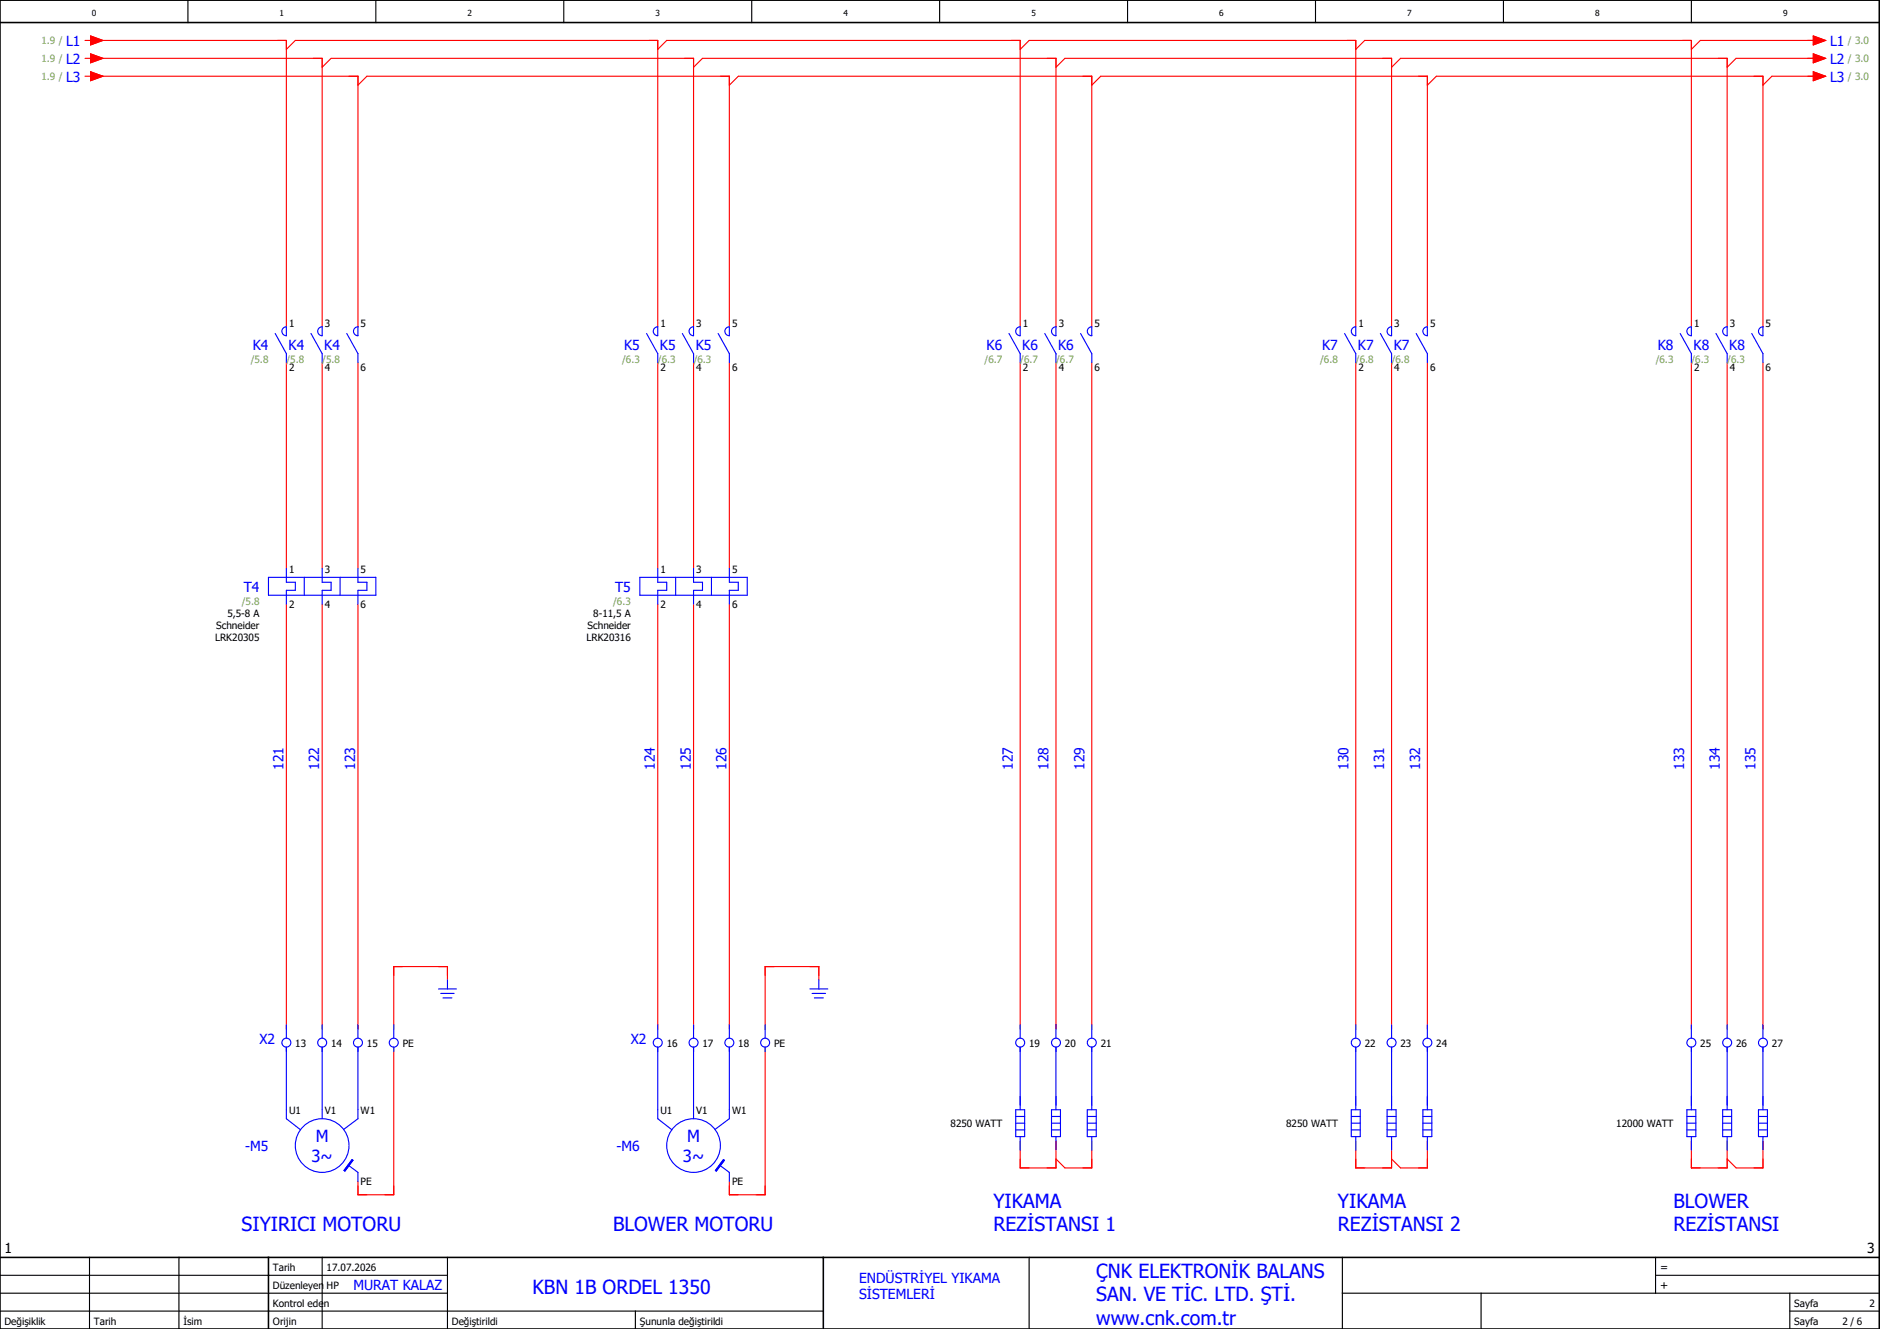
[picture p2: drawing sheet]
<svg xmlns="http://www.w3.org/2000/svg" width="420mm" height="297mm" viewBox="0 0 420 297" stroke-linecap="round" stroke-linejoin="round" font-family="sans-serif">
<g fill="none" stroke="#000" stroke-width=".25">
<path d="M42 0v5M84 0v5M126 0v5M168 0v5M210 0v5M252 0v5M294 0v5M336 0v5M378 0v5M0 293h184M0 289h100M0 285h100"/>
<path d="M20 281v16M40 281v16M72 281v16M100 281v16M142 293v4M230 281v16M300 289h120M300 281v16M331 289v8M370 285h50M370 281v8M400 293h20"/>
<path d="M400 289v8"/>
</g>
<path d="M0 5h420M0 0h420v297h-420zM0 281h420M60 281v16M184 281v16" fill="none" stroke="#000" stroke-width=".35"/>
<g fill="none" stroke="#f00" stroke-width=".25">
<path d="M19 9h1.3M19 13h1.3M19 17h1.3M20.3 8l2.7 1-2.7 1zM20.3 12l2.7 1-2.7 1zM20.3 16l2.7 1-2.7 1zM21 9h43v64M21 13h51v60M21 17h59v56M64 11l2-2h81v64M72 15l2-2h81v60M80 19l2-2h81v56"/>
<path d="M147 11l2-2h79v64M155 15l2-2h79v60M163 19l2-2h79v56M228 11l2-2h73v64M236 15l2-2h73v60M244 19l2-2h73v56M303 11l2-2h73v64M311 15l2-2h73v60M319 19l2-2h73v56M405.2 8l2.8 1-2.8 1zM405.2 12l2.8 1-2.8 1zM405.2 16l2.8 1-2.8 1z"/>
<path d="M406 9h-26l-2 2M406 13h-18l-2 2M406 17h-10l-2 2M64 81v46M72 81v46M80 81v46M147 81v46M155 81v46M163 81v46M228 81v149M236 81v149M244 81v149"/>
<path d="M303 81v149M311 81v149M319 81v149M378 81v149M386 81v149M394 81v149M64 135v95M72 135v95M80 135v95M147 135v95M155 135v95M163 135v95"/>
<path d="M100 219v-3h-12v14M183 219v-3h-12v14M88 234v33h-8v-3M171 234v33h-8v-3M228 255v6h8v-6M244 255v6h-6l-2-2M303 255v6h8v-6M319 255v6h-6l-2-2M378 255v6h8v-6M394 255v6h-6l-2-2"/>
</g>
<g fill="none" stroke="#00f" stroke-width=".25">
<path d="M61.5 74.5l2.5 4.5M63.3 73.3l.7-.3v2a1 1 0 0 1-.9-.6 1 1 0 0 1 .2-1.1zM64 79v2M69.5 74.5l2.5 4.5v2M71.3 73.3l.7-.3v2a1 1 0 0 1-.9-.6 1 1 0 0 1 .2-1.1zM77.5 74.5l2.5 4.5v2M79.3 73.3l.7-.3v2a1 1 0 0 1-.9-.6 1 1 0 0 1 .2-1.1zM144.5 74.5l2.5 4.5v2M146.3 73.3l.7-.3v2a1 1 0 0 1-.9-.6 1 1 0 0 1 .2-1.1zM152.5 74.5l2.5 4.5v2M154.3 73.3l.7-.3v2a1 1 0 0 1-.9-.6 1 1 0 0 1 .2-1.1zM160.5 74.5l2.5 4.5v2"/>
<path d="M162.3 73.3l.7-.3v2a1 1 0 0 1-.9-.6 1 1 0 0 1 .2-1.1zM225.5 74.5l2.5 4.5v2M227.3 73.3l.7-.3v2a1 1 0 0 1-.9-.6 1 1 0 0 1 .2-1.1zM233.5 74.5l2.5 4.5v2M235.3 73.3l.7-.3v2a1 1 0 0 1-.9-.6 1 1 0 0 1 .2-1.1zM241.5 74.5l2.5 4.5v2M243.3 73.3l.7-.3v2a1 1 0 0 1-.9-.6 1 1 0 0 1 .2-1.1zM300.5 74.5l2.5 4.5v2M302.3 73.3l.7-.3v2a1 1 0 0 1-.9-.6 1 1 0 0 1 .2-1.1zM308.5 74.5l2.5 4.5v2M310.3 73.3l.7-.3v2a1 1 0 0 1-.9-.6 1 1 0 0 1 .2-1.1zM316.5 74.5l2.5 4.5"/>
<path d="M318.3 73.3l.7-.3v2a1 1 0 0 1-.9-.6 1 1 0 0 1 .2-1.1zM319 79v2M375.5 74.5l2.5 4.5M377.3 73.3l.7-.3v2a1 1 0 0 1-.9-.6 1 1 0 0 1 .2-1.1zM378 79v2M383.5 74.5l2.5 4.5v2M385.3 73.3l.7-.3v2a1 1 0 0 1-.9-.6 1 1 0 0 1 .2-1.1zM391.5 74.5l2.5 4.5v2M393.3 73.3l.7-.3v2a1 1 0 0 1-.9-.6 1 1 0 0 1 .2-1.1zM60 129h24v4h-24zM64 127v3.1h2v1.8h-2v3.1M68 129v4"/>
<path d="M72 127v3.1h2v1.8h-2v3.1M76 129v4M80 127v3.1h2v1.8h-2v3.1M143 129h24v4h-24zM147 127v3.1h2v1.8h-2v3.1M151 129v4M155 127v3.1h2v1.8h-2v3.1M159 129v4M163 127v3.1h2v1.8h-2v3.1M100 219v2M183 219v2M64 229v3"/>
<path d="M64 234v16l3.2 2.5M72 229v3M72 234v16M80 229v3M80 234v16l-3.2 2.4M88 229v3M88 234v1M98 221h4M98.5 222h3M99 223h2M147 229v3M147 234v16l3.2 2.5"/>
<path d="M155 229v3M155 234v16M163 229v3M163 234v16l-3.2 2.4M171 229v3M171 234v1M181 221h4M181.5 222h3M182 223h2M228 229v3M228 234v14M236 229v3"/>
<path d="M236 234v14M244 229v3M244 234v14M303 229v3M303 234v14M311 229v3M311 234v14M319 229v3M319 234v14M378 229v3M378 234v14M386 229v3"/>
<path d="M386 234v14M394 229v3M394 234v14M78.7 259.2l.2 .1-1.8 2.4-.2-.1zM161.7 259.2l.2 .1-1.8 2.4-.2-.1zM227 251h2M227 248h2v6h-2zM227 249.5h2M227 252.5h2M228 254v3M235 251h2M235 248h2v6h-2z"/>
<path d="M235 249.5h2M235 252.5h2M236 254v3M243 251h2M243 248h2v6h-2zM243 249.5h2M243 252.5h2M244 254v3M302 251h2M302 248h2v6h-2zM302 249.5h2M302 252.5h2"/>
<path d="M303 254v3M310 251h2M310 248h2v6h-2zM310 249.5h2M310 252.5h2M311 254v3M318 251h2M318 248h2v6h-2zM318 249.5h2M318 252.5h2M319 254v3M377 251h2"/>
<path d="M377 248h2v6h-2zM377 249.5h2M377 252.5h2M378 254v3M385 251h2M385 248h2v6h-2zM385 249.5h2M385 252.5h2M386 254v3M393 251h2M393 248h2v6h-2zM393 249.5h2"/>
<path d="M393 252.5h2M394 254v3M77.8 260.4l2.2 1.6v2M160.8 260.4l2.2 1.6v2"/>
<circle cx="64" cy="233" r="1"/>
<circle cx="72" cy="233" r="1"/>
<circle cx="80" cy="233" r="1"/>
<circle cx="88" cy="233" r="1"/>
<circle cx="147" cy="233" r="1"/>
<circle cx="155" cy="233" r="1"/>
<circle cx="163" cy="233" r="1"/>
<circle cx="171" cy="233" r="1"/>
<circle cx="228" cy="233" r="1"/>
<circle cx="236" cy="233" r="1"/>
<circle cx="244" cy="233" r="1"/>
<circle cx="303" cy="233" r="1"/>
<circle cx="311" cy="233" r="1"/>
<circle cx="319" cy="233" r="1"/>
<circle cx="378" cy="233" r="1"/>
<circle cx="386" cy="233" r="1"/>
<circle cx="394" cy="233" r="1"/>
<circle cx="72" cy="256" r="6"/>
<circle cx="155" cy="256" r="6"/>
</g>
<g fill="#00f" stroke="#00f" stroke-width=".22">
<path d="M78.7 259.2l.2 .1-1.8 2.4-.2-.1z"/>
<path d="M161.7 259.2l.2 .1-1.8 2.4-.2-.1z"/>
</g>
<g fill="#f00" stroke="#f00" stroke-width=".22">
<path d="M20.3 8l2.7 1-2.7 1z"/>
<path d="M20.3 16l2.7 1-2.7 1z"/>
<path d="M20.3 12l2.7 1-2.7 1z"/>
<path d="M405.2 8l2.8 1-2.8 1z"/>
<path d="M405.2 16l2.8 1-2.8 1z"/>
<path d="M405.2 12l2.8 1-2.8 1z"/>
</g>
<g font-size="4.3" fill="#00f">
<text x="222" y="269.9">YIKAMA</text>
<text x="299" y="269.9">YIKAMA</text>
<text x="374" y="269.9">BLOWER</text>
<text x="54" y="275.1">SIYIRICI MOTORU</text>
<text x="137" y="275.1">BLOWER MOTORU</text>
<text x="222" y="275.1">REZİSTANSI 1</text>
<text x="299" y="275.1">REZİSTANSI 2</text>
<text x="374" y="275.1">REZİSTANSI</text>
<text x="245" y="285.6">ÇNK ELEKTRONİK BALANS</text>
<text x="119" y="289.1">KBN 1B ORDEL 1350</text>
<text x="245" y="290.9">SAN. VE TİC. LTD. ŞTİ.</text>
<text x="245" y="296.1">www.cnk.com.tr</text>
</g>
<g font-size="3.7" fill="#00f">
<text x="70.6" y="255.3">M</text>
<text x="153.6" y="255.3">M</text>
<text x="69.6" y="259.8">3~</text>
<text x="152.6" y="259.8">3~</text>
</g>
<g font-size="3.1" fill="#00f">
<text x="14.8" y="10.3">L1</text>
<text x="409" y="10.3">L1</text>
<text x="14.8" y="14.3">L2</text>
<text x="409" y="14.3">L2</text>
<text x="14.8" y="18.3">L3</text>
<text x="409" y="18.3">L3</text>
<text x="56.5" y="78.3">K4</text>
<text x="64.5" y="78.3">K4</text>
<text x="72.5" y="78.3">K4</text>
<text x="139.5" y="78.3">K5</text>
<text x="147.5" y="78.3">K5</text>
<text x="155.5" y="78.3">K5</text>
<text x="220.5" y="78.3">K6</text>
<text x="228.5" y="78.3">K6</text>
<text x="236.5" y="78.3">K6</text>
<text x="295.5" y="78.3">K7</text>
<text x="303.5" y="78.3">K7</text>
<text x="311.5" y="78.3">K7</text>
<text x="370.5" y="78.3">K8</text>
<text x="378.5" y="78.3">K8</text>
<text x="386.5" y="78.3">K8</text>
<text x="54.5" y="132.3">T4</text>
<text x="137.5" y="132.3">T5</text>
<text x="63.4" y="172" transform="rotate(-90 63.4 172)">121</text>
<text x="71.4" y="172" transform="rotate(-90 71.4 172)">122</text>
<text x="79.4" y="172" transform="rotate(-90 79.4 172)">123</text>
<text x="146.4" y="172" transform="rotate(-90 146.4 172)">124</text>
<text x="154.4" y="172" transform="rotate(-90 154.4 172)">125</text>
<text x="162.4" y="172" transform="rotate(-90 162.4 172)">126</text>
<text x="226.4" y="172" transform="rotate(-90 226.4 172)">127</text>
<text x="234.4" y="172" transform="rotate(-90 234.4 172)">128</text>
<text x="242.4" y="172" transform="rotate(-90 242.4 172)">129</text>
<text x="301.4" y="172" transform="rotate(-90 301.4 172)">130</text>
<text x="309.4" y="172" transform="rotate(-90 309.4 172)">131</text>
<text x="317.4" y="172" transform="rotate(-90 317.4 172)">132</text>
<text x="376.4" y="172" transform="rotate(-90 376.4 172)">133</text>
<text x="384.4" y="172" transform="rotate(-90 384.4 172)">134</text>
<text x="392.4" y="172" transform="rotate(-90 392.4 172)">135</text>
<text x="58" y="233.4">X2</text>
<text x="141" y="233.4">X2</text>
<text x="54.8" y="257.3">-M5</text>
<text x="137.8" y="257.3">-M6</text>
<text x="192" y="286.6">ENDÜSTRİYEL YIKAMA</text>
<text x="79" y="288.4">MURAT KALAZ</text>
<text x="192" y="290.4">SİSTEMLERİ</text>
</g>
<g font-size="3.1">
<text x="1" y="280">1</text>
<text x="417.3" y="280">3</text>
</g>
<g font-size="2.5">
<text x="371" y="284">=</text>
<text x="371" y="288">+</text>
</g>
<g font-size="2.2" fill="#7ca552">
<text x="9.3" y="9.9">1.9 /</text>
<text x="413" y="9.9">/ 3.0</text>
<text x="9.3" y="17.9">1.9 /</text>
<text x="9.3" y="13.9">1.9 /</text>
<text x="413" y="17.9">/ 3.0</text>
<text x="413" y="13.9">/ 3.0</text>
<text x="56" y="81.2">/5.8</text>
<text x="64" y="81.2">/5.8</text>
<text x="72" y="81.2">/5.8</text>
<text x="139" y="81.2">/6.3</text>
<text x="147" y="81.2">/6.3</text>
<text x="155" y="81.2">/6.3</text>
<text x="220" y="81.2">/6.7</text>
<text x="228" y="81.2">/6.7</text>
<text x="236" y="81.2">/6.7</text>
<text x="295" y="81.2">/6.8</text>
<text x="303" y="81.2">/6.8</text>
<text x="311" y="81.2">/6.8</text>
<text x="370" y="81.2">/6.3</text>
<text x="378" y="81.2">/6.3</text>
<text x="386" y="81.2">/6.3</text>
<text x="54" y="135.2">/5.8</text>
<text x="137" y="135.2">/6.3</text>
</g>
<g font-size="2.2">
<text x="64.6" y="73">1</text>
<text x="72.6" y="73">3</text>
<text x="80.6" y="73">5</text>
<text x="147.6" y="73">1</text>
<text x="155.6" y="73">3</text>
<text x="163.6" y="73">5</text>
<text x="228.6" y="73">1</text>
<text x="236.6" y="73">3</text>
<text x="244.6" y="73">5</text>
<text x="303.6" y="73">1</text>
<text x="311.6" y="73">3</text>
<text x="319.6" y="73">5</text>
<text x="378.6" y="73">1</text>
<text x="386.6" y="73">3</text>
<text x="394.6" y="73">5</text>
<text x="64.6" y="82.9">2</text>
<text x="72.6" y="82.9">4</text>
<text x="80.6" y="82.9">6</text>
<text x="147.6" y="82.9">2</text>
<text x="155.6" y="82.9">4</text>
<text x="163.6" y="82.9">6</text>
<text x="228.6" y="82.9">2</text>
<text x="236.6" y="82.9">4</text>
<text x="244.6" y="82.9">6</text>
<text x="303.6" y="82.9">2</text>
<text x="311.6" y="82.9">4</text>
<text x="319.6" y="82.9">6</text>
<text x="378.6" y="82.9">2</text>
<text x="386.6" y="82.9">4</text>
<text x="394.6" y="82.9">6</text>
<text x="64.6" y="128">1</text>
<text x="72.6" y="128">3</text>
<text x="80.6" y="128">5</text>
<text x="147.6" y="128">1</text>
<text x="155.6" y="128">3</text>
<text x="163.6" y="128">5</text>
<text x="50.8" y="137.9">5,5-8 A</text>
<text x="64.6" y="135.9">2</text>
<text x="72.6" y="135.9">4</text>
<text x="80.6" y="135.9">6</text>
<text x="132.6" y="137.9">8-11,5 A</text>
<text x="147.6" y="135.9">2</text>
<text x="155.6" y="135.9">4</text>
<text x="163.6" y="135.9">6</text>
<text x="48.1" y="143.3">LRK20305</text>
<text x="48.3" y="140.6">Schneider</text>
<text x="131.1" y="143.3">LRK20316</text>
<text x="131.3" y="140.6">Schneider</text>
<text x="66" y="233.9">13</text>
<text x="74" y="233.9">14</text>
<text x="82" y="233.9">15</text>
<text x="90" y="233.9">PE</text>
<text x="149" y="233.9">16</text>
<text x="157" y="233.9">17</text>
<text x="165" y="233.9">18</text>
<text x="173" y="233.9">PE</text>
<text x="230" y="233.9">19</text>
<text x="238" y="233.9">20</text>
<text x="246" y="233.9">21</text>
<text x="305" y="233.9">22</text>
<text x="313" y="233.9">23</text>
<text x="321" y="233.9">24</text>
<text x="380" y="233.9">25</text>
<text x="388" y="233.9">26</text>
<text x="396" y="233.9">27</text>
<text x="64.6" y="249">U1</text>
<text x="72.6" y="249">V1</text>
<text x="80.6" y="249">W1</text>
<text x="147.6" y="249">U1</text>
<text x="155.6" y="249">V1</text>
<text x="163.6" y="249">W1</text>
<text x="212.4" y="251.9">8250 WATT</text>
<text x="287.4" y="251.9">8250 WATT</text>
<text x="361.2" y="251.9">12000 WATT</text>
<text x="80.6" y="264.9">PE</text>
<text x="163.6" y="264.9">PE</text>
<text x="61" y="284">Tarih</text>
<text x="73" y="284">17.07.2026</text>
<text x="61" y="288">Düzenleyen</text>
<text x="61" y="292">Kontrol eden</text>
<text x="73" y="288">HP</text>
<text x="401" y="292">Sayfa</text>
<text x="417.8" y="292">2</text>
<text x="1" y="296">Değişiklik</text>
<text x="21" y="296">Tarih</text>
<text x="41" y="296">İsim</text>
<text x="61" y="296">Orijin</text>
<text x="101" y="296">Değiştirildi</text>
<text x="143" y="296">Şununla değiştirildi</text>
<text x="401" y="296">Sayfa</text>
<text x="411.8" y="296">2 / 6</text>
</g>
<g font-size="1.9">
<text x="20.5" y="3.7">0</text>
<text x="62.5" y="3.7">1</text>
<text x="104.5" y="3.7">2</text>
<text x="146.5" y="3.7">3</text>
<text x="188.5" y="3.7">4</text>
<text x="230.5" y="3.7">5</text>
<text x="272.5" y="3.7">6</text>
<text x="314.5" y="3.7">7</text>
<text x="356.5" y="3.7">8</text>
<text x="398.5" y="3.7">9</text>
</g>
</svg>
